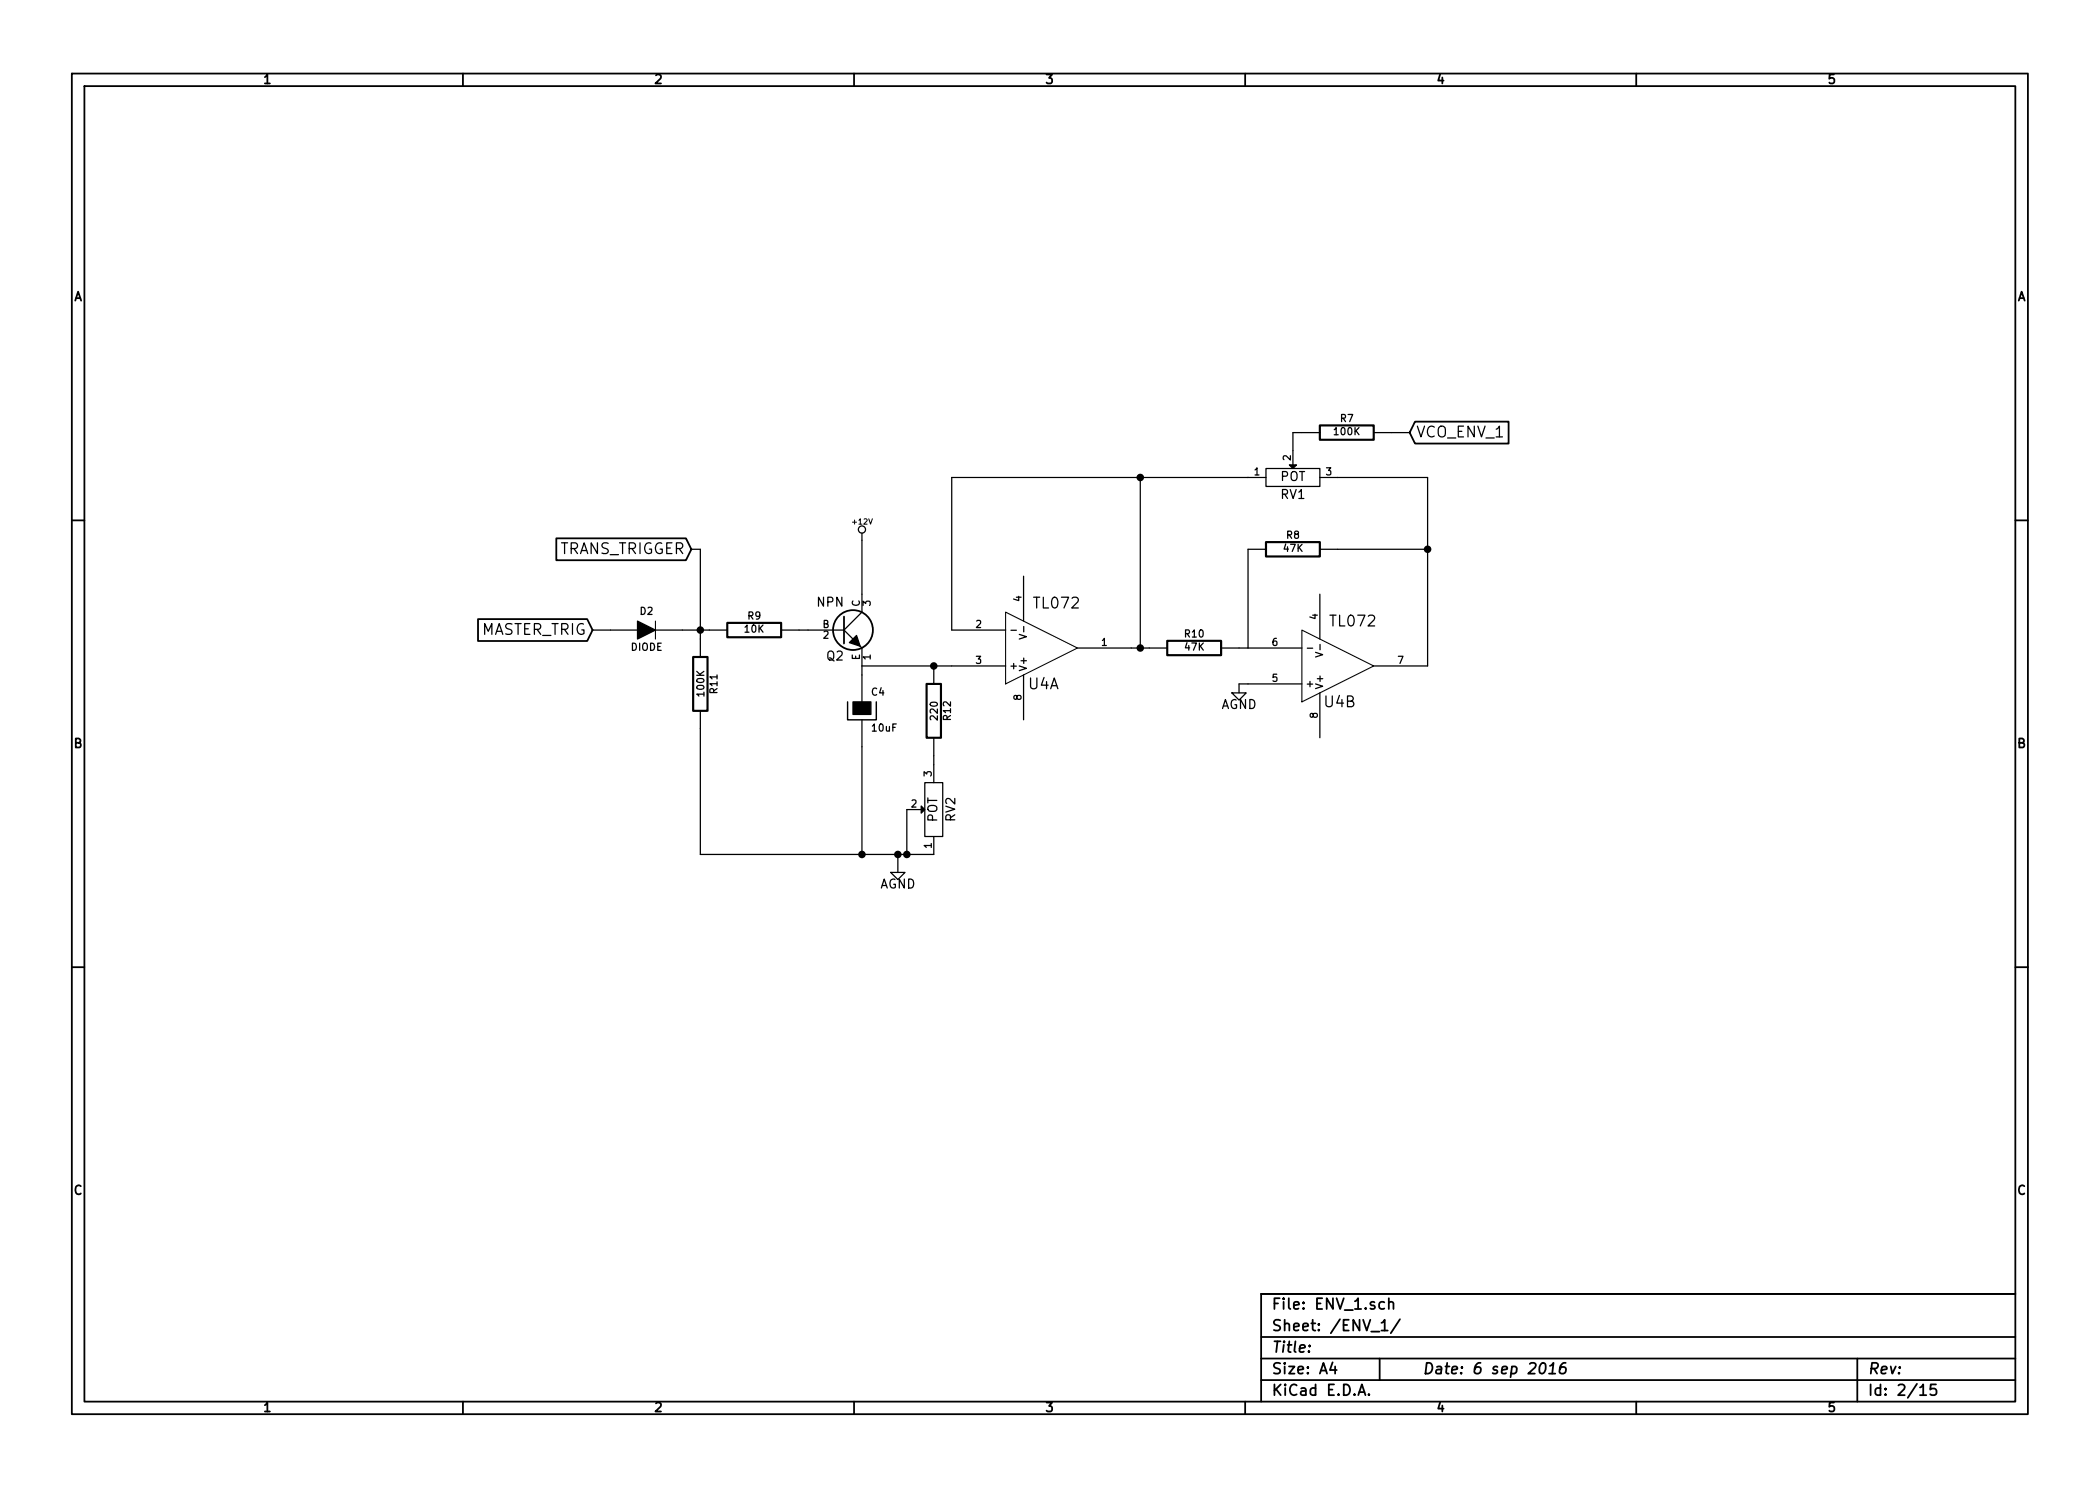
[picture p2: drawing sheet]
<svg xmlns="http://www.w3.org/2000/svg" width="297mm" height="210mm" viewBox="0 0 297 210" stroke-linecap="round" stroke-linejoin="round" font-family="sans-serif">
<g fill="none" stroke="#000" stroke-width=".25">
<path d="M10.2 10.4h276.6v189.7h-276.6zM11.9 12.2h273.2v186.1h-273.2zM65.5 10.4v1.8M120.8 10.4v1.8M176.1 10.4v1.8M231.4 10.4v1.8M200.2 59.7h13.2v3.1h-13.2l-.8-1.6zM10.2 73.6h1.7M78.7 76.2h18.3l.8 1.5-.8 1.6h-18.3zM285.1 73.6h1.7M67.6 87.6h15.5l.7 1.5-.7 1.6h-15.5zM119.4 87.2v3.9"/>
<path d="M10.2 136.8h1.7M285.1 136.8h1.7M65.5 198.3v1.8M120.8 198.3v1.8M176.1 198.3v1.8M178.4 189.2h106.7M178.4 195.3h106.7M178.4 192.2h106.7M185.2 190.4h.1l-.1 .1v-.1v.1M188.5 192.8l-.4 1h1M188.8 193.3v1.1M192.1 197.4l.5-1.5 .5 1.5"/>
<path d="M192.3 197h.7M193.6 197.3h.1l-.1 .1-.1-.1h.1v.1M195.1 192.2v3.1M195.4 187.2l.5-.5v1.6M195.4 188.3h.9M195.8 184.3a.48 .48 0 0 0-.7 0v.6a.48 .48 0 0 0 .7 .2M196.4 184.3a.38 .38 0 0 1 .7 .1v.8M196.4 183.7v1.5M198 186.7l-1.3 1.9M218 193a.35 .35 0 0 1 .4-.2 .35 .35 0 0 1 .2 .3 .87 .87 0 0 1-.6 1.3l-.1-.1a1.14 1.14 0 0 1 .1-1.3zM219.1 194.4h.9M219.2 193.3l.5-.5-.1 1.6"/>
<path d="M221.5 192.8a.72 .72 0 0 0-.9 .7v.7a.52 .52 0 0 0 .9-.1v-.5a.49 .49 0 0 0-.9 .1M231.4 198.3v1.8M262.7 192.2v6.1M271.6 196.3l.4-.4v1.5M271.6 197.4h.9M273.8 195.9h-.7l-.1 .7 .3-.1h.5l.1 .3-.1 .5a.62 .62 0 0 1-.8 0M285.1 183.1h-106.7v15.2"/>
<circle cx="120.6" cy="89.1" r="2.82"/>
</g>
<path d="M179.1 76.7h7.6v2h-7.6zM186.7 60.2h7.6v2h-7.6zM98 93h2.1v7.6h-2.1zM102.9 88.1h7.6v2.1h-7.6zM131.1 96.8h2v7.6h-2zM165.1 90.7h7.6v2h-7.6z" fill="none" stroke="#000" stroke-width=".3"/>
<g fill="none" stroke="#000" stroke-width=".18">
<path d="M97.8 77.7h1.3v15.3M121.9 75.4v11.2l-2.5 2.5M161.3 67.6v24.1M179.1 66.3h7.6v2.5h-7.6zM179.1 77.7h-2.6v14M179.1 67.6h-44.5v21.5h7.6M186.7 67.6h15.2v26.6h-7.6M186.7 77.7h15.2M186.7 61.2h-3.8v4.6M194.3 61.2h5.1M83.8 89.1h6.4M92.7 89.1h10.2"/>
<path d="M110.5 89.1h8.9M119.4 89.1l1.2 1.3M121.7 91.4l.2 .3v7.6M121.9 94.2h20.3M132.1 94.2v2.6M143 89.2h.8M144.2 89.8l1 .3-1 .3M144.8 81.5v6.4M144.8 95.5v6.3M144.8 88.6v.8M152.4 91.7h12.7M172.7 91.7h11.4"/>
<path d="M174.2 98h2.1l-1 1.1zM184.1 96.8h-8.8v1.2M184.9 91.7h.8M186.1 92.3l1 .3-1 .4M186.7 84.1v6.3M186.7 98v6.4M186.7 91.2v.7M99.1 100.6v20.3h33v-2.5M121.9 101.8v19.1M130.3 114.5h-2v6.4M130.8 110.7h2.5v7.7h-2.5zM132.1 104.4v6.3"/>
<path d="M126 123.4h2l-1 1.1zM127 120.9v2.5"/>
<circle cx="121.9" cy="74.9" r=".51"/>
</g>
<path d="M92.7 87.9v2.5M142.2 86.6l10.2 5.1-10.2 5.1zM184.1 89.1l10.2 5.1-10.2 5.1z" fill="none" stroke="#000" stroke-width=".15"/>
<path d="M182.4 65.8h1l-.5 .5zM90.2 87.9l2.5 1.2-2.5 1.3zM120.6 99.3h2.6v1.8h-2.6zM120.1 90.9l1.1-1 .5 1.5zM130.3 114l.5 .5-.5 .6z" fill="#000" stroke="#000" stroke-width=".18"/>
<g fill="#000" stroke="#000" stroke-width=".25">
<circle cx="161.3" cy="67.6" r=".41"/>
<circle cx="201.9" cy="77.7" r=".41"/>
<circle cx="99.1" cy="89.1" r=".41"/>
<circle cx="132.1" cy="94.2" r=".41"/>
<circle cx="161.3" cy="91.7" r=".41"/>
<circle cx="121.9" cy="120.9" r=".41"/>
<circle cx="127" cy="120.9" r=".41"/>
<circle cx="128.3" cy="120.9" r=".41"/>
</g>
<path d="M119.9 99.3v2.5h4.1v-2.5" fill="none" stroke="#000" stroke-width=".2"/>
<g font-size="2.1">
<text x="200.3" y="62">VCO_ENV_1</text>
<text x="78.7" y="78.5">TRANS_TRIGGER</text>
<text x="67.7" y="89.9">MASTER_TRIG</text>
<text x="146.4" y="86.2">TL072</text>
<text x="188.3" y="88.7">TL072</text>
<text x="145.5" y="97.6">U4A</text>
<text x="187.4" y="100.1">U4B</text>
<text x="179.9" y="185.4">File: ENV_1.sch</text>
<text x="179.9" y="191.5">Title:</text>
<text x="179.9" y="188.4">Sheet: /ENV_1/</text>
<text x="179.9" y="197.6">KiCad E.D.A.</text>
<text x="179.9" y="194.5">Size: A4</text>
<text x="201.2" y="194.5">Date: 6 sep 2016</text>
<text x="264.2" y="194.5">Rev:</text>
<text x="264.2" y="197.6">Id: 2/15</text>
</g>
<g font-size="1.8">
<text x="37.3" y="11.9">1</text>
<text x="92.7" y="11.9">2</text>
<text x="148" y="11.9">3</text>
<text x="203.3" y="11.9">4</text>
<text x="258.6" y="11.9">5</text>
<text x="10.4" y="42.7">A</text>
<text x="285.3" y="42.7">A</text>
<text x="181.1" y="68.1">POT</text>
<text x="181.2" y="70.7">RV1</text>
<text x="115.6" y="85.9">NPN</text>
<text x="116.9" y="93.5">Q2</text>
<text x="172.7" y="100.4">AGND</text>
<text x="10.4" y="105.9">B</text>
<text x="285.3" y="105.9">B</text>
<text x="132.6" y="116.4" transform="rotate(-90 132.6 116.4)">POT</text>
<text x="135.2" y="116.2" transform="rotate(-90 135.2 116.2)">RV2</text>
<text x="124.4" y="125.8">AGND</text>
<text x="10.4" y="169.1">C</text>
<text x="285.3" y="169.1">C</text>
<text x="37.3" y="199.8">1</text>
<text x="92.7" y="199.8">2</text>
<text x="148" y="199.8">3</text>
<text x="203.3" y="199.8">4</text>
<text x="258.6" y="199.8">5</text>
</g>
<g font-size="1.4">
<text x="189.6" y="59.8">R7</text>
<text x="182.6" y="65.1" transform="rotate(-90 182.6 65.1)">2</text>
<text x="188.8" y="61.6">100K</text>
<text x="177.4" y="67.3">1</text>
<text x="187.6" y="67.3">3</text>
<text x="182" y="76.3">R8</text>
<text x="181.6" y="78.1">47K</text>
<text x="90.6" y="87">D2</text>
<text x="105.4" y="89.6">10K</text>
<text x="105.8" y="87.7">R9</text>
<text x="116.3" y="88.9">B</text>
<text x="121.7" y="85.8" transform="rotate(-90 121.7 85.8)">C</text>
<text x="123.2" y="85.7" transform="rotate(-90 123.2 85.7)">3</text>
<text x="138" y="88.9">2</text>
<text x="144.5" y="85.1" transform="rotate(-90 144.5 85.1)">4</text>
<text x="186.4" y="87.6" transform="rotate(-90 186.4 87.6)">4</text>
<text x="89.2" y="92.1">DIODE</text>
<text x="116.5" y="90.4">2</text>
<text x="121.7" y="93.4" transform="rotate(-90 121.7 93.4)">E</text>
<text x="123.2" y="93.3" transform="rotate(-90 123.2 93.3)">1</text>
<text x="138" y="94">3</text>
<text x="142.7" y="94.7">+</text>
<text x="145.3" y="95" transform="rotate(-90 145.3 95)">V+</text>
<text x="155.8" y="91.4">1</text>
<text x="167.6" y="90.2">R10</text>
<text x="167.6" y="92.1">47K</text>
<text x="180" y="91.4">6</text>
<text x="197.7" y="94">7</text>
<text x="99.7" y="98.4" transform="rotate(-90 99.7 98.4)">100K</text>
<text x="101.5" y="98.1" transform="rotate(-90 101.5 98.1)">R11</text>
<text x="123.3" y="98.5">C4</text>
<text x="132.7" y="101.8" transform="rotate(-90 132.7 101.8)">220</text>
<text x="134.5" y="101.9" transform="rotate(-90 134.5 101.9)">R12</text>
<text x="144.5" y="99.1" transform="rotate(-90 144.5 99.1)">8</text>
<text x="180" y="96.5">5</text>
<text x="184.7" y="97.3">+</text>
<text x="186.4" y="101.6" transform="rotate(-90 186.4 101.6)">8</text>
<text x="187.2" y="97.5" transform="rotate(-90 187.2 97.5)">V+</text>
<text x="123.4" y="103.6">10uF</text>
<text x="131.8" y="109.8" transform="rotate(-90 131.8 109.8)">3</text>
<text x="128.9" y="114.3">2</text>
<text x="131.8" y="120" transform="rotate(-90 131.8 120)">1</text>
</g>
<text font-size="1.1" x="120.7" y="74.2">+12V</text>
</svg>
